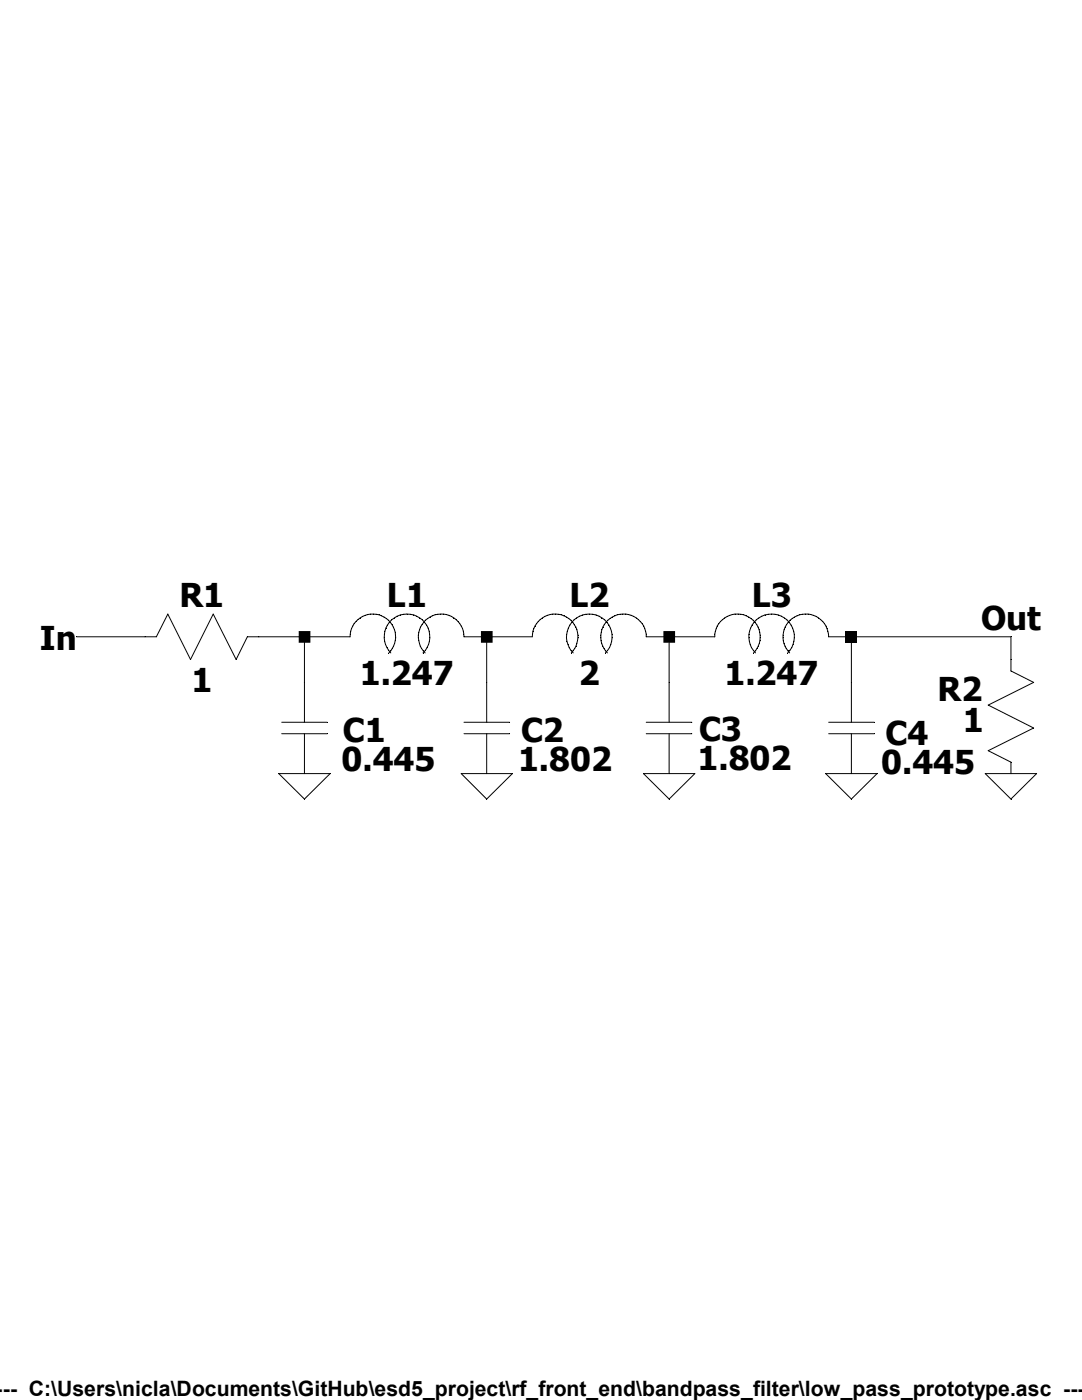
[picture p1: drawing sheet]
Version 4
SHEET 1 880 680
WIRE -16 128 -64 128
WIRE 96 128 64 128
WIRE 128 128 96 128
WIRE 224 128 208 128
WIRE 256 128 224 128
WIRE 352 128 336 128
WIRE 384 128 352 128
WIRE 480 128 464 128
WIRE 592 128 480 128
WIRE 592 144 592 128
WIRE 96 160 96 128
WIRE 224 160 224 128
WIRE 352 160 352 128
WIRE 480 160 480 128
FLAG 96 224 0
FLAG 224 224 0
FLAG 352 224 0
FLAG 480 224 0
FLAG 592 224 0
FLAG -64 128 In
FLAG 592 128 Out
SYMBOL res 80 112 R90
WINDOW 0 0 56 VBottom 2
WINDOW 3 32 56 VTop 2
SYMATTR InstName R1
SYMATTR Value 1
SYMBOL res 608 240 R180
WINDOW 0 36 76 Left 2
WINDOW 3 35 54 Left 2
SYMATTR InstName R2
SYMATTR Value 1
SYMBOL ind 112 144 R270
WINDOW 0 32 56 VTop 2
WINDOW 3 5 56 VBottom 2
SYMATTR InstName L1
SYMATTR Value 1.247
SYMBOL ind 240 144 R270
WINDOW 0 32 56 VTop 2
WINDOW 3 5 56 VBottom 2
SYMATTR InstName L2
SYMATTR Value 2
SYMBOL ind 368 144 R270
WINDOW 0 32 56 VTop 2
WINDOW 3 5 56 VBottom 2
SYMATTR InstName L3
SYMATTR Value 1.247
SYMBOL cap 336 160 R0
WINDOW 0 37 32 Left 2
WINDOW 3 36 52 Left 2
SYMATTR InstName C3
SYMATTR Value 1.802
SYMBOL cap 208 160 R0
WINDOW 0 40 33 Left 2
WINDOW 3 38 53 Left 2
SYMATTR InstName C2
SYMATTR Value 1.802
SYMBOL cap 80 160 R0
WINDOW 0 43 33 Left 2
WINDOW 3 42 53 Left 2
SYMATTR InstName C1
SYMATTR Value 0.445
SYMBOL cap 464 160 R0
WINDOW 0 40 35 Left 2
WINDOW 3 37 55 Left 2
SYMATTR InstName C4
SYMATTR Value 0.445
